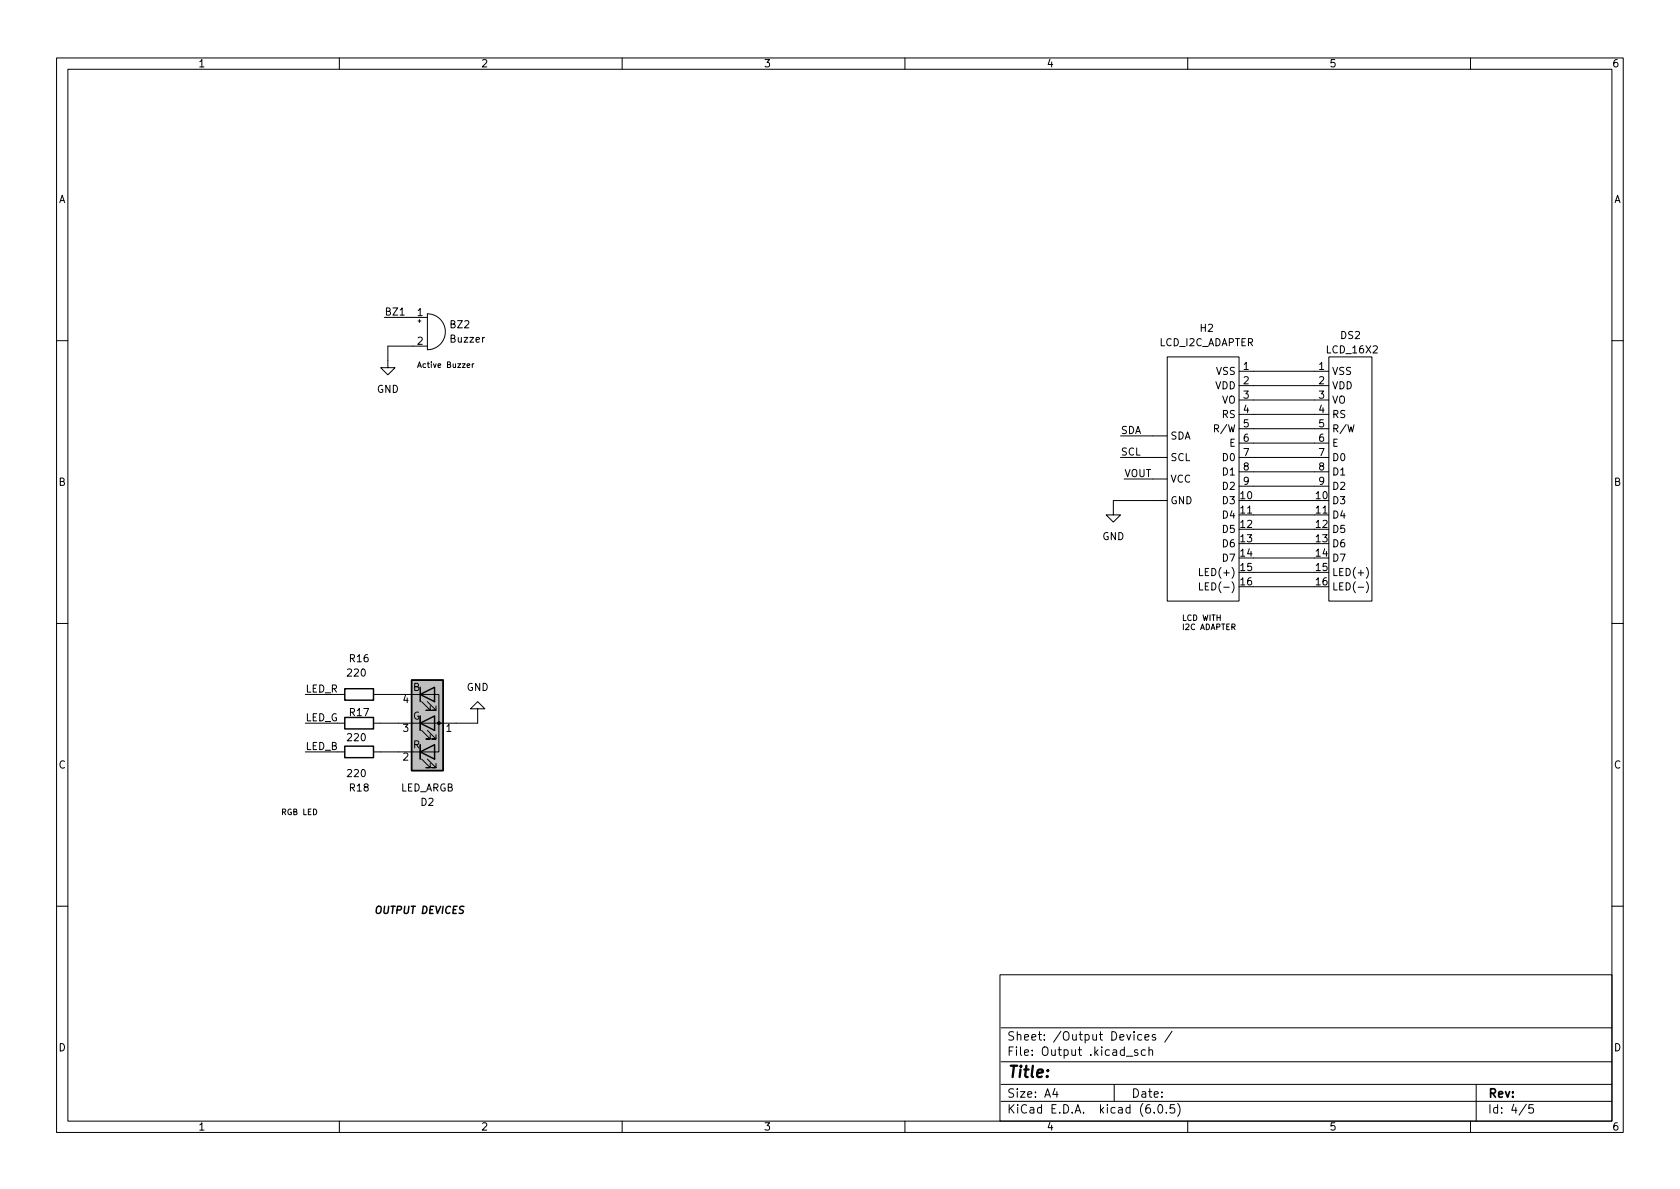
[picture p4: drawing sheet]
<svg xmlns="http://www.w3.org/2000/svg" width="297mm" height="210mm" viewBox="0 0 297 210" stroke-linecap="round" stroke-linejoin="round" font-family="sans-serif">
<path d="M0 .2h297v210.1h-297z" fill="#fff" stroke="#fff" stroke-width=".18"/>
<g fill="none" stroke="#000" stroke-width=".18">
<path d="M10 10.2h277v190.1h-277zM12 12.2h273v186.1h-273zM60 10.2v2M110 10.2v2M160 10.2v2M210 10.2v2M260 10.2v2M67.9 56.1h7.7M70.7 55.7h.8M73.9 56.8h.5M74.2 56.5v.5M75.6 55.5a3.2 3.2 0 0 1 3.1 3.2 3.2 3.2 0 0 1-3.1 3.1z"/>
<path d="M285.7 59.3h.1M10 60.2h2M75.6 61.2h-7v3.8h1.2l-1.2 1.3-1.3-1.3h1.3M82.6 64.7l.5-.1-.1-.2-.3-.1-.1 .2v.4h.4M83.5 64.3v.7M83.8 64.3l-.3 .2M198.1 77.1h8.3M206.4 63.1h12.7v43.2h-12.7zM219.1 65.7h15.8M219.1 68.2h15.8M219.1 70.7h15.8M219.1 73.3h15.8"/>
<path d="M219.1 75.8h15.8M219.1 78.4h15.8M233 60.6h.1M234.9 63.1h7.7v43.2h-7.7zM285 60.2h2M198.1 80.9h8.3M198.8 84.7h7.6M206.4 88.5h-9.6v2.6h1.3l-1.3 1.2-1.2-1.2h1.2M219.1 91.1h15.8M219.1 80.9h15.8M219.1 83.4h15.8M219.1 86h15.8"/>
<path d="M221.6 88.5h10.8M221.6 96.1h10.8M221.6 93.6h10.8M221.6 98.7h10.8M10 110.2h2M212.1 100.5v1.3h.6M212.1 103.1v1.2h.6M221.6 103.8h10.8M221.6 101.2h10.8M241.6 100.3a1.46 1.46 0 0 1 0 2M241.6 102.9a1.46 1.46 0 0 1 0 1.9M285 110.2h2"/>
<path d="M54 133h7M54 127.9h7M54 122.8h7M66 122.8h11.6v10.2h-11.6M66 127.9h7M74.3 126.6v2.6M74.3 131.7v2.5M74.5 124.1l1.6 1.5h-.8h.8v-.8M74.5 129.2l1.6 1.5h-.8h.8v-.8M74.5 134.2l1.6 1.6h-.8h.8v-.8M75.6 124.1l1.5 1.5h-.8h.8v-.8M75.6 129.2l1.5 1.5h-.8h.8v-.8"/>
<path d="M75.6 134.2l1.5 1.6h-.8h.8v-.8M76.8 126.6v2.6zM76.8 129.2h.1M76.8 131.7v2.5zM76.8 134.2h.1M84.5 125.3h-1.3l1.3-1.2 1.2 1.2h-1.2v2.6h-10.2M49.9 143.6l.5-.1 .1-.3-.6-.1v1M50.2 143.6l.3 .5M51.5 143.1a.45 .45 0 0 0-.6 .5 .45 .45 0 0 0 .6 .4v-.4h-.2M51.9 143.5h.5v-.3l-.5-.1v1h.4l.2-.4-.2-.2M53.7 143.1v1h.5M54.5 143.5h.4"/>
<path d="M55 143.1h-.5v1h.5M55.4 143.1a.51 .51 0 0 1 .6 .5 .51 .51 0 0 1-.6 .5zM10 160.2h2M176.8 172.4h108.2v25.9h-108.2zM285 160.2h2M60 198.3v2M110 198.3v2M160 198.3v2M177 194.8h108M177 191.8h108M177 187.8h108M177 181.8h108"/>
<path d="M186.5 192.5l-.4 1h1M186.9 193v1M197 191.8v3M199.1 186.8h1.2M201.1 185.7l-.3-.1-.2 .2v.3l.5 .1v.4h-.5M201.9 183l-.5-.1-.3 .3v.4l.2 .3h.6M202.4 183.4l.7-.1v-.3l-.5-.1-.2 .2 .1 .8h.6M202.5 185.7l-.4-.1-.3 .3v.4l.1 .3h.6M203.1 185.8l.3-.2 .3 .1 .1 .9M203.1 185.1v1.5M204.1 196.7v.1M204.3 183l-.4-.1-.2 .2 .1 .3 .5 .1v.4h-.6"/>
<path d="M204.9 195.4l.2-.1a.81 .81 0 0 1 .6 .7 .81 .81 0 0 1-.3 .8h-.2a.81 .81 0 0 1-.6-.6 .81 .81 0 0 1 .3-.8zM206.2 196.7v.1M207.2 182.4l-1.3 1.9M207.6 195.3h-.7v.7l.2-.1 .5 .1 .1 .2-.1 .5-.2 .1-.5-.1M208.2 195.1a1.72 1.72 0 0 1 0 2.3M210 198.3v2M260 198.3v2M261 191.8v6.5M269.9 195.3l-1.3 1.9M271.1 195.3h-.7l-.1 .7 .2-.1 .5 .1 .2 .2-.1 .5-.2 .1-.6-.1"/>
</g>
<path d="M72.8 120.3h5.6v16h-5.6z" fill="#c0c0c0" stroke="#c0c0c0" stroke-width=".18"/>
<path d="M61 131.9h5v2.1h-5zM61 126.9h5v2h-5zM61 121.8h5v2h-5zM72.8 120.3h5.6v16h-5.6zM74.3 122.8l2.5-1.3v2.6zM74.3 127.9l2.5-1.3v2.6zM74.3 133l2.5-1.3v2.5zM74.3 121.5v2.6M74.3 126.6v2.6M74.3 131.7v2.5" fill="none" stroke="#000" stroke-width=".25"/>
<circle cx="77.6" cy="127.9" r=".25" fill="#000" stroke="#000" stroke-width=".18"/>
<text font-size="2.8" x="178" y="190.6">Title:</text>
<g font-size="2.1">
<text x="178" y="184">Sheet: /Output Devices /</text>
<text x="178" y="186.7">File: Output .kicad_sch</text>
<text x="178" y="196.9">KiCad E.D.A. kicad (6.0.5)</text>
<text x="178" y="194.1">Size: A4</text>
<text x="200" y="194.1">Date:</text>
<text x="263" y="194.1">Rev:</text>
<text x="263" y="196.9">Id: 4/5</text>
</g>
<g font-size="1.8">
<text x="35" y="11.9">1</text>
<text x="85" y="11.9">2</text>
<text x="135" y="11.9">3</text>
<text x="185" y="11.9">4</text>
<text x="235" y="11.9">5</text>
<text x="285" y="11.9">6</text>
<text x="10.3" y="35.9">A</text>
<text x="285.3" y="35.9">A</text>
<text x="67.9" y="55.8">BZ1</text>
<text x="73.8" y="55.9">1</text>
<text x="79.6" y="58">BZ2</text>
<text x="212.2" y="58.7">H2</text>
<text x="237.1" y="59.9">DS2</text>
<text x="73.8" y="61">2</text>
<text x="79.7" y="60.6">Buzzer</text>
<text x="204.9" y="61.2">LCD_I2C_ADAPTER</text>
<text x="219.9" y="65.4">1</text>
<text x="233.2" y="65.4">1</text>
<text x="234.7" y="62.5">LCD_16X2</text>
<text x="66.6" y="69.5">GND</text>
<text x="214.8" y="68.8">VDD</text>
<text x="215" y="66.3">VSS</text>
<text x="216" y="71.4">VO</text>
<text x="219.9" y="67.9">2</text>
<text x="219.9" y="70.5">3</text>
<text x="233.2" y="67.9">2</text>
<text x="233.2" y="70.5">3</text>
<text x="235.5" y="66.3">VSS</text>
<text x="235.5" y="68.8">VDD</text>
<text x="235.5" y="71.4">VO</text>
<text x="198.1" y="76.7">SDA</text>
<text x="206.9" y="77.7">SDA</text>
<text x="215.1" y="76.4">R/W</text>
<text x="216.1" y="73.9">RS</text>
<text x="219.9" y="73">4</text>
<text x="219.9" y="75.6">5</text>
<text x="233.2" y="73">4</text>
<text x="233.2" y="75.6">5</text>
<text x="235.5" y="73.9">RS</text>
<text x="235.5" y="76.4">R/W</text>
<text x="198.1" y="80.5">SCL</text>
<text x="206.9" y="81.5">SCL</text>
<text x="216.3" y="81.5">D0</text>
<text x="217.4" y="79">E</text>
<text x="219.9" y="78.1">6</text>
<text x="219.9" y="80.6">7</text>
<text x="219.9" y="83.2">8</text>
<text x="233.2" y="78.1">6</text>
<text x="233.2" y="80.6">7</text>
<text x="233.2" y="83.2">8</text>
<text x="235.5" y="79">E</text>
<text x="235.5" y="81.5">D0</text>
<text x="10.3" y="85.9">B</text>
<text x="198.8" y="84.4">VOUT</text>
<text x="206.9" y="89.1">GND</text>
<text x="206.9" y="85.3">VCC</text>
<text x="216.3" y="89.1">D3</text>
<text x="216.3" y="84.1">D1</text>
<text x="216.3" y="86.6">D2</text>
<text x="219.4" y="88.3">10</text>
<text x="219.9" y="85.7">9</text>
<text x="232.7" y="88.3">10</text>
<text x="233.2" y="85.7">9</text>
<text x="235.5" y="89.1">D3</text>
<text x="235.5" y="84.1">D1</text>
<text x="235.5" y="86.6">D2</text>
<text x="285.3" y="85.9">B</text>
<text x="194.9" y="95.5">GND</text>
<text x="216.3" y="91.7">D4</text>
<text x="216.3" y="94.2">D5</text>
<text x="219.4" y="90.8">11</text>
<text x="219.4" y="93.3">12</text>
<text x="219.4" y="95.9">13</text>
<text x="232.7" y="90.8">11</text>
<text x="232.7" y="93.3">12</text>
<text x="232.7" y="95.9">13</text>
<text x="235.5" y="91.7">D4</text>
<text x="235.5" y="94.2">D5</text>
<text x="212.8" y="101.8">LED(+)</text>
<text x="216.3" y="96.8">D6</text>
<text x="216.3" y="99.3">D7</text>
<text x="219.4" y="98.4">14</text>
<text x="219.4" y="101">15</text>
<text x="232.7" y="98.4">14</text>
<text x="232.7" y="101">15</text>
<text x="235.5" y="96.8">D6</text>
<text x="235.5" y="99.3">D7</text>
<text x="235.5" y="101.8">LED(+)</text>
<text x="213.3" y="104.4">LED(-)</text>
<text x="219.4" y="103.5">16</text>
<text x="232.7" y="103.5">16</text>
<text x="235.5" y="104.4">LED(-)</text>
<text x="61.8" y="119.6">220</text>
<text x="61.9" y="117.1">R16</text>
<text x="54" y="122.5">LED_R</text>
<text x="71.3" y="124.3">4</text>
<text x="73" y="122.2">B</text>
<text x="82.5" y="122.2">GND</text>
<text x="54" y="127.5">LED_G</text>
<text x="61.8" y="131.1">220</text>
<text x="61.9" y="126.6">R17</text>
<text x="71.3" y="129.4">3</text>
<text x="73" y="127.2">G</text>
<text x="78.9" y="129.4">1</text>
<text x="10.3" y="135.9">C</text>
<text x="54" y="132.6">LED_B</text>
<text x="61.8" y="137.4">220</text>
<text x="71.3" y="134.5">2</text>
<text x="73" y="132.3">R</text>
<text x="285.3" y="135.9">C</text>
<text x="61.9" y="139.9">R18</text>
<text x="70.7" y="139.9">LED_ARGB</text>
<text x="74.4" y="142.5">D2</text>
<text x="66" y="161.6">OUTPUT DEVICES</text>
<text x="10.3" y="185.9">D</text>
<text x="285.3" y="185.9">D</text>
<text x="35" y="199.9">1</text>
<text x="85" y="199.9">2</text>
<text x="135" y="199.9">3</text>
<text x="185" y="199.9">4</text>
<text x="235" y="199.9">5</text>
<text x="285" y="199.9">6</text>
</g>
<g font-size="1.4">
<text x="73.7" y="65">Active Buzzer</text>
<text x="208.9" y="109.8">LCD WITH</text>
<text x="208.9" y="111.4">I2C ADAPTER</text>
</g>
</svg>
